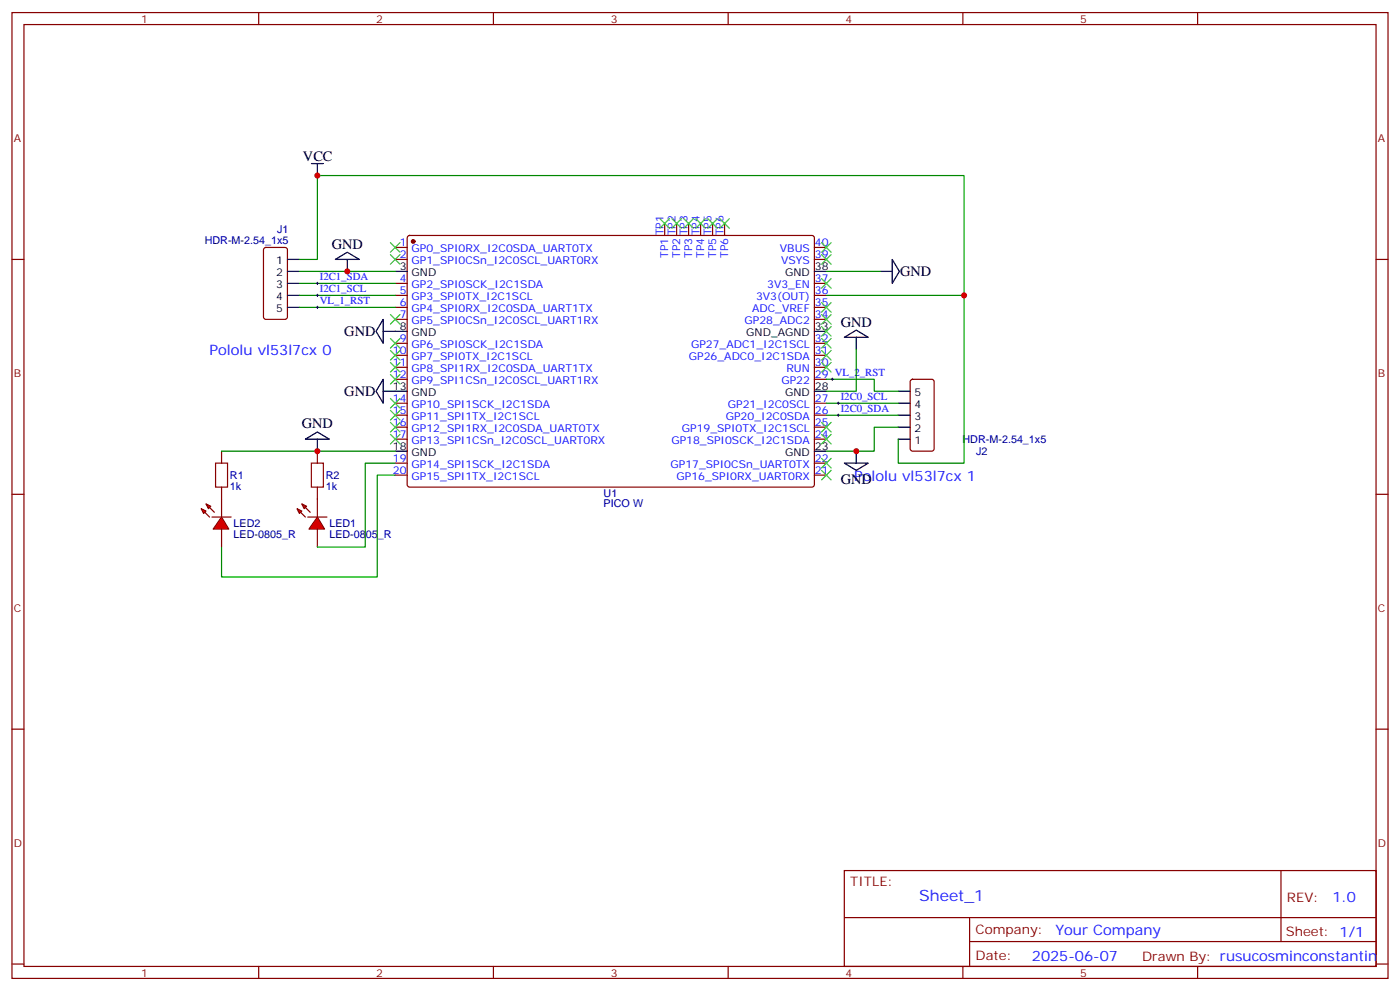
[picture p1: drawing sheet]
<svg xmlns="http://www.w3.org/2000/svg" width="412mm" height="292mm" viewBox="0 0 412 292" stroke-linecap="round" stroke-linejoin="round" font-family="sans-serif">
<g fill="none" stroke="#870000" stroke-width=".35">
<path d="M3.5 3.7h405.4v284.3h-405.4zM7.1 7.2h398.2v277.3h-398.2zM76.2 3.7v3.5M145.3 3.7v3.5M214.5 3.7v3.5M283.6 3.7v3.5M352.8 3.7v3.5M3.5 76.4h3.6M77.8 73.1l.5-.3h5.7l.6 .5 .1 20-.5 .7h-5.9l-.6-.4-.1-20zM116.4 76.4h3.5M116.4 72.8h3.5M120.2 69.5l.4-.2 118.9 .1 .4 .6-.1 73-.6 .4-118.8-.1-.5-.6v-72.7z"/>
<path d="M195.8 65.8v3.5M199.3 65.8v3.5M202.8 65.8v3.5M206.4 65.8v3.5M209.9 65.8v3.5M213.4 65.8v3.5M239.9 76.4h3.5M239.9 72.8h3.5M405.3 76.4h3.6M116.4 83.4h3.5M116.4 87h3.5M116.4 90.5h3.5"/>
<path d="M116.4 94h3.5M239.9 83.4h3.5M239.9 87h3.5M239.9 90.5h3.5M239.9 94h3.5M116.4 101.1h3.5M116.4 104.6h3.5M116.4 108.1h3.5M116.4 111.7h3.5M116.4 118.7h3.5M239.9 101.1h3.5M239.9 104.6h3.5"/>
<path d="M239.9 108.1h3.5M239.9 111.7h3.5M239.9 118.7h3.5M268.3 111.9l.5-.2h5.7l.6 .4 .1 20-.5 .7h-5.9l-.6-.4-.1-20zM116.4 122.2h3.5M116.4 125.8h3.5M116.4 129.3h3.5M116.4 136.3h3.5M116.4 139.9h3.5M239.9 122.2h3.5M239.9 125.8h3.5M239.9 129.3h3.5"/>
<path d="M239.9 136.3h3.5M239.9 139.9h3.5M3.5 145.5h3.6M405.3 145.5h3.6M3.5 214.7h3.6M405.3 214.7h3.6M248.7 256.3h156.6v28.2h-156.6zM377.3 256.3v20.9M248.7 270.1h156.5M285.6 277.2h119.6M285.6 270.1v14.2M3.5 283.8h3.6"/>
<path d="M76.2 284.5v3.5M145.3 284.5v3.5M214.5 284.5v3.5M283.6 284.5v3.5M352.8 284.5v3.5M405.3 283.8h3.6"/>
</g>
<circle cx="121.7" cy="71.1" r=".53" fill="#870000" stroke="#870000" stroke-width=".35"/>
<g fill="none" stroke="#000" stroke-width=".35">
<path d="M91.7 48.2h3.5M93.5 48.2v3.5M84.7 79.9h3.5M84.7 76.4h3.5M116.4 79.9h3.5M239.9 79.9h3.5M84.7 83.4h3.5M84.7 87h3.5M84.7 90.5h3.5M116.4 97.5h3.5M239.9 97.5h3.5M116.4 115.2h3.5"/>
<path d="M239.9 115.2h3.5M264.6 115.2h3.5M264.6 118.7h3.5M116.4 132.8h3.5M239.9 132.8h3.5M264.6 129.3h3.5M264.6 125.8h3.5M264.6 122.2h3.5"/>
</g>
<g fill="none" stroke="#3c3" stroke-width=".35">
<path d="M194.4 64.4l2.8 2.8M197.2 64.4l-2.8 2.8M197.9 64.4l2.8 2.8M200.7 64.4l-2.8 2.8M201.4 64.4l2.9 2.8M204.3 64.4l-2.9 2.8M205 64.4l2.8 2.8M207.8 64.4l-2.8 2.8M208.5 64.4l2.8 2.8M211.3 64.4l-2.8 2.8M212 64.4l2.8 2.8M214.8 64.4l-2.8 2.8"/>
<path d="M242 75l2.8 2.8M242 71.4l2.8 2.9M244.8 75l-2.8 2.8M244.8 71.4l-2.8 2.9M115 92.6l2.8 2.8M115 99.7l2.8 2.8M117.8 92.6l-2.8 2.8M117.8 99.7l-2.8 2.8M242 99.7l2.8 2.8M242 96.1l2.8 2.9M242 92.6l2.8 2.8M242 89.1l2.8 2.8"/>
<path d="M242 82l2.8 2.8M244.8 99.7l-2.8 2.8M244.8 96.1l-2.8 2.9M244.8 92.6l-2.8 2.8M244.8 89.1l-2.8 2.8M244.8 82l-2.8 2.8M115 103.2l2.8 2.8M115 106.7l2.8 2.8M115 110.2l2.8 2.9M115 117.3l2.8 2.8M117.8 103.2l-2.8 2.8M117.8 106.7l-2.8 2.8"/>
<path d="M117.8 110.2l-2.8 2.9M117.8 117.3l-2.8 2.8M242 106.7l2.8 2.8M242 103.2l2.8 2.8M244.8 106.7l-2.8 2.8M244.8 103.2l-2.8 2.8M115 120.8l2.8 2.8M115 124.4l2.8 2.8M115 127.9l2.8 2.8M117.8 120.8l-2.8 2.8M117.8 124.4l-2.8 2.8M117.8 127.9l-2.8 2.8"/>
<path d="M242 138.5l2.8 2.8M242 134.9l2.8 2.9M242 127.9l2.8 2.8M242 124.4l2.8 2.8M244.8 138.5l-2.8 2.8M244.8 134.9l-2.8 2.9M244.8 127.9l-2.8 2.8M244.8 124.4l-2.8 2.8"/>
</g>
<path d="M88.2 76.4h5.3v-24.7h190.5v35.3h-40.6M88.2 79.9h28.2M88.2 83.4h28.2M88.2 87h28.2M88.2 90.5h28.2M284 87v49.3h-19.4v-7M243.4 111.7h14.1v3.5h7.1M243.4 118.7h21.2M243.4 122.2h21.2M264.6 125.8h-7.1v7h-14.1" fill="none" stroke="#008700" stroke-width=".35"/>
<path d="M93.1 83.4h.7M93.1 87h.7M93.1 90.5h.7M93.5 83.1v.7M93.5 86.6v.7M93.5 90.1v.7M244.8 111.7h.7M245.2 111.3v.7M246.6 118.7h.7M246.9 118.4v.7M246.6 122.2h.7M246.9 121.9v.7" fill="none" stroke="#000" stroke-width=".29"/>
<g fill="#f00" stroke="#870000" stroke-width=".35">
<path d="M93.5 152.2l2.1 3.6h-4.6z"/>
<path d="M90.7 152.2h5.6z"/>
</g>
<g fill="#870000" stroke="#870000" stroke-width=".35">
<path d="M88.5 150.8l1.5 1.4z"/>
<path d="M90 149.4l1.4 1.4z"/>
</g>
<g fill="#f00" stroke="#870000" stroke-width=".35">
<path d="M87.5 149.8l1.4 .7-.7 .7z"/>
<path d="M88.9 148.3l1.4 .7-.7 .8z"/>
</g>
<path d="M93.5 146.9v5.3M93.5 155.8v5.2" fill="none" stroke="#870000" stroke-width=".35"/>
<g fill="#f00" stroke="#870000" stroke-width=".35">
<path d="M65.3 152.2l2.1 3.6h-4.6z"/>
<path d="M62.4 152.2h5.7z"/>
</g>
<g fill="#870000" stroke="#870000" stroke-width=".35">
<path d="M60.3 150.8l1.4 1.4z"/>
<path d="M61.7 149.4l1.4 1.4z"/>
</g>
<g fill="#f00" stroke="#870000" stroke-width=".35">
<path d="M59.3 149.8l1.4 .7-.7 .7z"/>
<path d="M60.7 148.3l1.4 .7-.7 .8z"/>
</g>
<path d="M65.3 132.8v3.5M93.5 132.8v3.5M65.3 143.4v8.8M65.3 155.8v5.2M93.5 143.4v3.5" fill="none" stroke="#870000" stroke-width=".35"/>
<path d="M63.5 136.3h3.5v7.1h-3.5zM91.7 136.3h3.5v7.1h-3.5z" fill="none" stroke="#a10000" stroke-width=".35"/>
<path d="M243.4 79.9h15.9M252.2 102.8v12.4h-8.8M65.3 132.8h51.1M116.4 136.3h-8.8v24.7h-14.1M116.4 139.9h-5.3v30h-45.8v-8.9" fill="none" stroke="#008700" stroke-width=".35"/>
<path d="M115 71.4l2.8 2.9M115 75l2.8 2.8M117.8 71.4l-2.8 2.9M117.8 75l-2.8 2.8" fill="none" stroke="#3c3" stroke-width=".35"/>
<g fill="none" stroke="#000" stroke-width=".35">
<path d="M98.8 76.4l3.5-2.1 3.5 2.1zM102.3 76.4v3.5M259.3 79.9h3.5M262.8 76.4l2.1 3.5-2.1 3.5zM112.9 94v7.1l-2.1-3.6zM112.9 97.5h3.5M248.7 99.3l3.5-2.1 3.6 2.1zM252.2 99.3v3.5M112.9 111.7v7l-2.1-3.5zM112.9 115.2h3.5M90 129.3l3.5-2.1 3.5 2.1zM93.5 129.3v3.5"/>
<path d="M248.7 136.3h7.1l-3.6 2.2zM252.2 132.8v3.5"/>
</g>
<g fill="#c00">
<circle cx="93.5" cy="51.7" r=".88"/>
<circle cx="284" cy="87" r=".88"/>
<circle cx="93.5" cy="132.8" r=".88"/>
<circle cx="102.3" cy="79.9" r=".88"/>
<circle cx="252.2" cy="132.8" r=".88"/>
</g>
<text font-size="4.6" fill="#00f" x="270.8" y="265.3">Sheet_1</text>
<g font-size="4.2">
<text x="89.3" y="47.4">VCC</text>
<text x="97.7" y="73.2">GND</text>
<text x="265.1" y="81.4">GND</text>
<text x="101.4" y="99">GND</text>
<text x="247.6" y="96.1">GND</text>
<text x="101.4" y="116.6">GND</text>
<text x="88.9" y="126.1">GND</text>
<text x="247.6" y="142.4">GND</text>
</g>
<g font-size="4.2" fill="#00f">
<text x="61.7" y="104.6">Pololu vl53l7cx 0</text>
<text x="251.6" y="141.6">Pololu vl53l7cx 1</text>
<text x="392.5" y="265.6">1.0</text>
<text x="310.9" y="275.1">Your Company</text>
<text x="304" y="282.9">2025-06-07</text>
</g>
<g font-size="3.9" fill="#800">
<text x="250.5" y="260.9">TITLE:</text>
<text x="379.1" y="265.6">REV:</text>
<text x="287.4" y="275.1">Company:</text>
<text x="378.7" y="275.7">Sheet: 1/1</text>
<text x="287.4" y="282.8">Date:</text>
<text x="336.4" y="282.8">Drawn By: rusucosminconstantin</text>
</g>
<g font-size="3.2" fill="#800">
<text x="41.6" y="6.7">1</text>
<text x="110.8" y="6.7">2</text>
<text x="179.9" y="6.7">3</text>
<text x="249.1" y="6.7">4</text>
<text x="318.2" y="6.7">5</text>
<text x="4.1" y="41.8">A</text>
<text x="405.9" y="41.8">A</text>
<text x="4.1" y="110.9">B</text>
<text x="405.9" y="110.9">B</text>
<text x="4.1" y="180.1">C</text>
<text x="405.9" y="180.1">C</text>
<text x="4.1" y="249.2">D</text>
<text x="405.9" y="249.2">D</text>
<text x="41.6" y="287.5">1</text>
<text x="110.8" y="287.5">2</text>
<text x="179.9" y="287.5">3</text>
<text x="249.1" y="287.5">4</text>
<text x="318.2" y="287.5">5</text>
</g>
<g font-size="3.2" fill="#000080">
<text x="60.3" y="71.8">HDR-M-2.54_1x5</text>
<text x="81.6" y="68.7">J1</text>
<text x="283.5" y="130.4">HDR-M-2.54_1x5</text>
<text x="287.5" y="134">J2</text>
<text x="67.7" y="141">R1</text>
<text x="96" y="141">R2</text>
<text x="67.7" y="144.2">1k</text>
<text x="96" y="144.2">1k</text>
<text x="177.8" y="149.4">PICO W</text>
<text x="177.8" y="146.2">U1</text>
<text x="68.8" y="155.1">LED2</text>
<text x="97" y="155.1">LED1</text>
<text x="68.8" y="158.3">LED-0805_R</text>
<text x="97" y="158.3">LED-0805_R</text>
</g>
<g font-size="3.2" fill="#00f">
<text x="195.4" y="69.3" transform="rotate(-90 195.4 69.3)">TP1</text>
<text x="199" y="69.3" transform="rotate(-90 199 69.3)">TP2</text>
<text x="202.5" y="69.3" transform="rotate(-90 202.5 69.3)">TP3</text>
<text x="206" y="69.3" transform="rotate(-90 206 69.3)">TP4</text>
<text x="209.5" y="69.3" transform="rotate(-90 209.5 69.3)">TP5</text>
<text x="213.1" y="69.3" transform="rotate(-90 213.1 69.3)">TP6</text>
<text x="117.8" y="72.5">1</text>
<text x="117.8" y="76">2</text>
<text x="121.2" y="74.3">GP0_SPI0RX_I2C0SDA_UART0TX</text>
<text x="121.2" y="77.8">GP1_SPI0CSn_I2C0SCL_UART0RX</text>
<text x="196.8" y="75.9" transform="rotate(-90 196.8 75.9)">TP1</text>
<text x="200.4" y="75.9" transform="rotate(-90 200.4 75.9)">TP2</text>
<text x="203.9" y="75.9" transform="rotate(-90 203.9 75.9)">TP3</text>
<text x="207.4" y="75.9" transform="rotate(-90 207.4 75.9)">TP4</text>
<text x="211" y="75.9" transform="rotate(-90 211 75.9)">TP5</text>
<text x="214.5" y="75.9" transform="rotate(-90 214.5 75.9)">TP6</text>
<text x="229.8" y="74.3">VBUS</text>
<text x="230.1" y="77.8">VSYS</text>
<text x="240.1" y="76">39</text>
<text x="240.1" y="72.5">40</text>
<text x="94.2" y="82.6">I2C1_SDA</text>
<text x="117.8" y="83.1">4</text>
<text x="240.1" y="83.1">37</text>
<text x="94.2" y="86.1">I2C1_SCL</text>
<text x="94.2" y="89.6">VL_1_RST</text>
<text x="117.8" y="86.6">5</text>
<text x="121.2" y="84.8">GP2_SPI0SCK_I2C1SDA</text>
<text x="121.2" y="88.4">GP3_SPI0TX_I2C1SCL</text>
<text x="222.7" y="88.4">3V3(OUT)</text>
<text x="226" y="84.8">3V3_EN</text>
<text x="240.1" y="86.6">36</text>
<text x="117.8" y="90.1">6</text>
<text x="117.8" y="93.7">7</text>
<text x="121.2" y="91.9">GP4_SPI0RX_I2C0SDA_UART1TX</text>
<text x="121.2" y="95.4">GP5_SPI0CSn_I2C0SCL_UART1RX</text>
<text x="219.3" y="95.4">GP28_ADC2</text>
<text x="221.5" y="91.9">ADC_VREF</text>
<text x="240.1" y="93.7">34</text>
<text x="240.1" y="90.1">35</text>
<text x="117.8" y="100.7">9</text>
<text x="240.1" y="100.7">32</text>
<text x="115.7" y="104.2">10</text>
<text x="115.7" y="107.8">11</text>
<text x="121.2" y="102.5">GP6_SPI0SCK_I2C1SDA</text>
<text x="121.2" y="106">GP7_SPI0TX_I2C1SCL</text>
<text x="202.9" y="106">GP26_ADC0_I2C1SDA</text>
<text x="203.6" y="102.5">GP27_ADC1_I2C1SCL</text>
<text x="240.1" y="107.8">30</text>
<text x="240.1" y="104.2">31</text>
<text x="115.7" y="111.3">12</text>
<text x="121.2" y="109.5">GP8_SPI1RX_I2C0SDA_UART1TX</text>
<text x="121.2" y="113.1">GP9_SPI1CSn_I2C0SCL_UART1RX</text>
<text x="230.2" y="113.1">GP22</text>
<text x="231.7" y="109.5">RUN</text>
<text x="240.1" y="111.3">29 VL_2_RST</text>
<text x="115.7" y="118.4">14</text>
<text x="240.1" y="118.4">27</text>
<text x="247.6" y="117.8">I2C0_SCL</text>
<text x="115.7" y="121.9">15</text>
<text x="115.7" y="125.4">16</text>
<text x="121.2" y="120.1">GP10_SPI1SCK_I2C1SDA</text>
<text x="121.2" y="123.6">GP11_SPI1TX_I2C1SCL</text>
<text x="213.8" y="123.6">GP20_I2C0SDA</text>
<text x="214.4" y="120.1">GP21_I2C0SCL</text>
<text x="240.1" y="125.4">25</text>
<text x="240.1" y="121.9">26</text>
<text x="247.6" y="121.4">I2C0_SDA</text>
<text x="115.7" y="128.9">17</text>
<text x="121.2" y="127.2">GP12_SPI1RX_I2C0SDA_UART0TX</text>
<text x="121.2" y="130.7">GP13_SPI1CSn_I2C0SCL_UART0RX</text>
<text x="197.8" y="130.7">GP18_SPI0SCK_I2C1SDA</text>
<text x="200.9" y="127.2">GP19_SPI0TX_I2C1SCL</text>
<text x="240.1" y="128.9">24</text>
<text x="115.7" y="136">19</text>
<text x="121.2" y="137.8">GP14_SPI1SCK_I2C1SDA</text>
<text x="197.5" y="137.8">GP17_SPI0CSn_UART0TX</text>
<text x="240.1" y="136">22</text>
<text x="115.7" y="139.5">20</text>
<text x="121.2" y="141.3">GP15_SPI1TX_I2C1SCL</text>
<text x="199.3" y="141.3">GP16_SPI0RX_UART0RX</text>
<text x="240.1" y="139.5">21</text>
</g>
<g font-size="3.2">
<text x="81.3" y="77.8">1</text>
<text x="81.3" y="81.3">2</text>
<text x="117.8" y="79.6">3</text>
<text x="121.2" y="81.3">GND</text>
<text x="231.3" y="81.3">GND</text>
<text x="240.1" y="79.6">38</text>
<text x="81.3" y="84.8">3</text>
<text x="81.3" y="88.4">4</text>
<text x="81.3" y="91.9">5</text>
<text x="117.8" y="97.2">8</text>
<text x="121.2" y="99">GND</text>
<text x="219.8" y="99">GND_AGND</text>
<text x="240.1" y="97.2">33</text>
<text x="115.7" y="114.8">13</text>
<text x="121.2" y="116.6">GND</text>
<text x="231.3" y="116.6">GND</text>
<text x="240.1" y="114.8">28</text>
<text x="269.4" y="116.6">5</text>
<text x="269.4" y="123.6">3</text>
<text x="269.4" y="120.1">4</text>
<text x="269.4" y="130.7">1</text>
<text x="269.4" y="127.2">2</text>
<text x="115.7" y="132.5">18</text>
<text x="121.2" y="134.2">GND</text>
<text x="231.3" y="134.2">GND</text>
<text x="240.1" y="132.5">23</text>
</g>
</svg>
